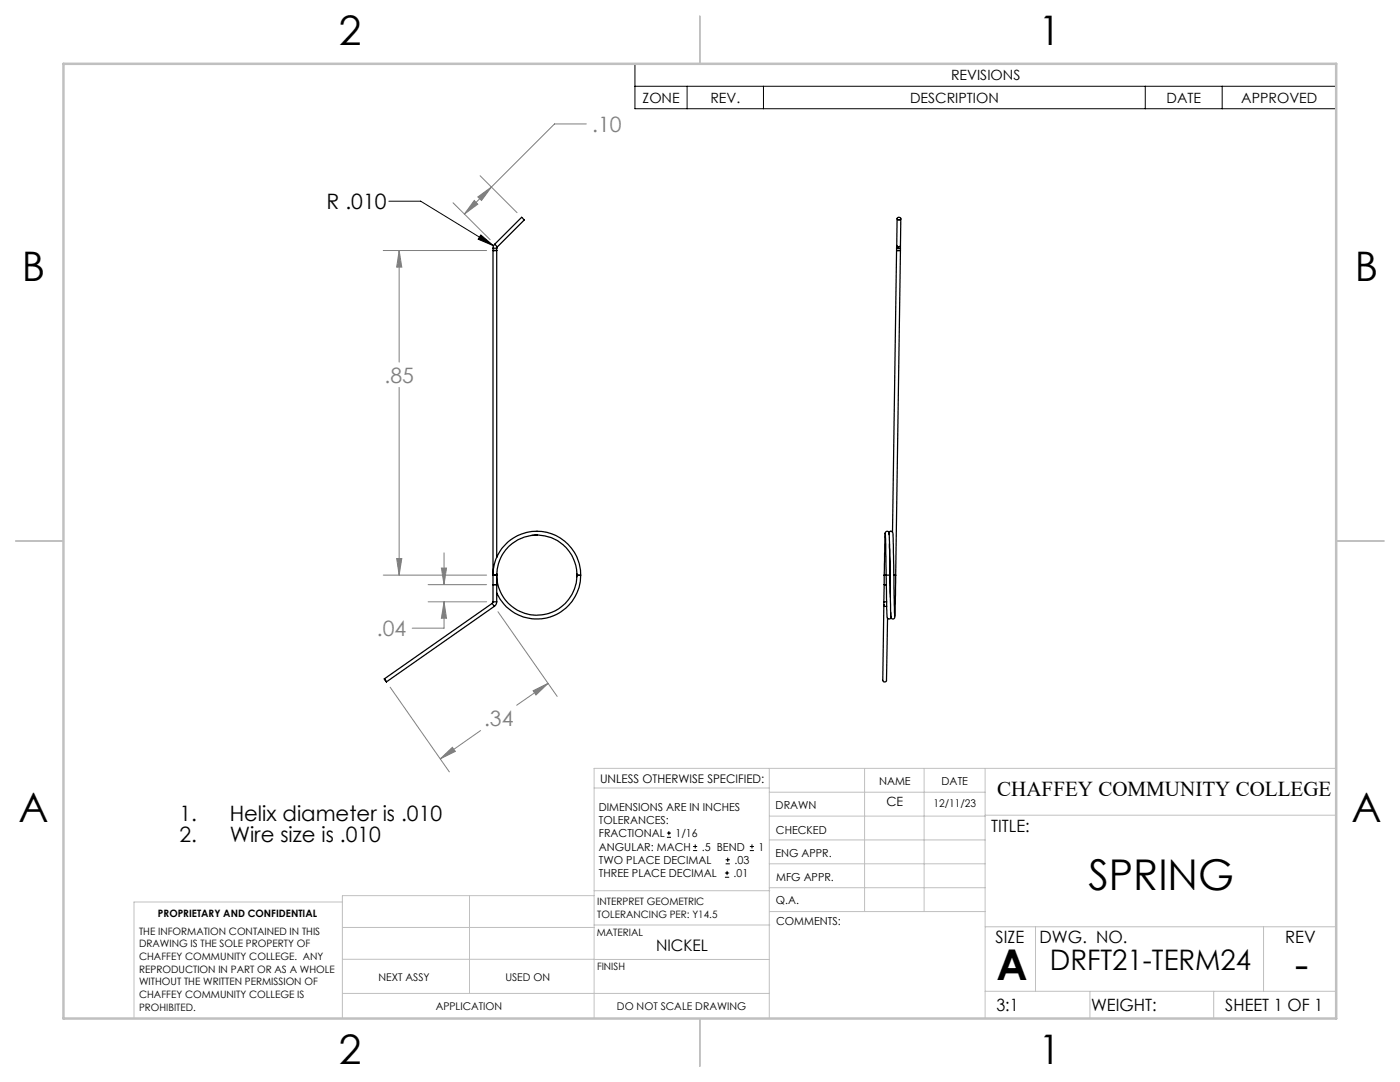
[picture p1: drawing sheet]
<svg xmlns="http://www.w3.org/2000/svg" width="279mm" height="216mm" viewBox="0 0 279 216" stroke-linecap="round" stroke-linejoin="round" font-family="sans-serif">
<g fill="none" stroke="#000" stroke-width=".25">
<path d="M98.4 50h.7zM98.4 49.6h.7M98.4 49.6v70.5M98.7 48.8l-.2 .3-.1 .5M98.7 48.8l5.4-5.4 .2 .1 .3 .4-5.4 5.4M98.7 48.8l.5 .5M99.1 49.6v61.6M99.2 49.3l-.1 .3M178.9 50h.8M178.9 49.5l.8 .1M178.9 49.5v.5M178.9 50l-.8 56.2"/>
<path d="M179 49l-.1 .5M179 49a.38 .38 0 0 0 .3 .3 .38 .38 0 0 0 .4-.3M179 43.6v5.4M179.1 43.5a.33 .33 0 0 1 .5-.2 .33 .33 0 0 1 0 .6l-.5-.1zM179.7 49v.6M179.7 50l-.9 64.8M179.7 49.6v.4M179.8 43.6l-.1 5.4M98.4 114.8a8.7 8.7 0 0 1 8.7-8.8 8.7 8.7 0 0 1 8.8 8.8M98.4 116.7h.7zM98.4 114.8h.7M99.1 114.8a8 8 0 0 1 8-8.1 8 8 0 0 1 8 8.1"/>
<path d="M99.1 114.8v5.3M99.2 114.5a8 8 0 0 0 7.8 8.3 8 8 0 0 0 8.1-8M107.1 106h.1M107.2 106.8h-1.1M115.1 114.4v.7M115.1 114.8h.8M115.9 114.8a8.8 8.8 0 0 1-6.9 8.5 8.8 8.8 0 0 1-9.9-5M176.5 116.7h.4M176.5 114.8h.3M176.5 116.7l-.1 3.4M176.5 114.8v1.9M176.7 106.4l-.2 8.4"/>
<path d="M176.8 114.8l.2 8.1a.43 .43 0 0 0 .1 .5 .43 .43 0 0 0 .5 .1l.2-.3M176.8 114.8h.8M177.4 106.6v.1M177.4 106.4a.4 .4 0 0 0-.4-.4 .4 .4 0 0 0-.3 .5l.1 8.3M177.5 108.5l.3 13.7a1.13 1.13 0 0 0 .3 1.3l.4-.1 .1-.5 .2-8.1M177.6 114.8l-.2-8.4a.41 .41 0 0 1 .5-.4 .41 .41 0 0 1 .3 .6l.3 16.4M177.6 114.8l.1 4.4M178.4 114.8h.4M76.7 135.5l.4 .6zM98.2 120.4l.4 .6M98.2 120.4l-21.5 15.1M98.4 120.1l-.2 .3"/>
<path d="M98.4 120.1h.7M98.6 121l-21.5 15.1M99.1 120.1l-.1 .6-.4 .3M176.4 120.1v.6M176.4 120.7l-.2 15a.38 .38 0 0 0 .3 .4 .38 .38 0 0 0 .4-.3l.2-12.4M176.4 120.1h.6M176.4 120.7l.1 .2 .5 .1M177.8 122.2v.8"/>
</g>
<g fill="none" stroke="#000" stroke-width=".2">
<path d="M126.7 12.7h140v9h-140zM126.7 17.2h140M137.1 17.2v4.5M152.4 17.2v4.5M228.6 17.2v4.5M243.9 17.2v4.5M77.6 40.1h6.4l14.5 8.9M96 46.9l2.5 2.1-3.1-1.3zM133.1 167.1h.8M133.1 166.2h.8M133.5 165.8v.9M138.3 169.7h.8"/>
<path d="M138.3 168.9h.8M138.7 168.5v.8M144.7 175h.8M144.7 174.2h.8M144.8 172.4h.9M144.8 171.6h.9M145.1 173.8v.8M145.2 171.1v.9M149.6 169.7h.9M149.6 168.9h.9M150.1 168.5v.8"/>
</g>
<g fill="none" stroke="#808080" stroke-width=".2">
<path d="M95.4 39.3l2.7-2-2 2.7zM95.8 35.1l7.4 7.3M117 24.7h-6.3l-18 18M76.5 50h20.6M79.7 50v22.2M79.7 50l.5 3.3h-1zM90.4 40.5l7.4 7.3M94.7 40l.7 .7-2.7 2zM79.7 77.3v37.5M76.5 114.8h20.6M79.2 111.4h1l-.5 3.4zM85.4 116.7h11.7"/>
<path d="M88.1 113.3h1l-.5 3.4zM88.6 110.3v6.4M77.9 137.1l11.8 16.9M85.4 120.1h11.7M88.6 120.1v5.2h-6.3M88.6 120.1l.5 3.3h-1zM99.4 122.1l11.8 16.9M106.4 137.8l3-1.5-2.4 2.4zM109.4 136.3l-6.3 4.4M87.9 151.4l2.4-2.3 .6 .8zM95.9 145.8l-8 5.6"/>
</g>
<g fill="none" stroke="#c0c0c0" stroke-width=".2">
<path d="M118.6 157.2h34.9M153.5 153.3v49.9M153.5 158.1h43.1M172.5 153.3v28.6M184.4 153.3v28.6M196.6 153.3v49.9M266.7 153.3h-148.1v49.9M68.3 180h-41.6v23.2M93.7 178.7v19.5M118.6 178.7h-50.3v24.5M118.6 177.7h35M153.5 167.6h43.1"/>
<path d="M153.5 162.8h43.1M153.5 172.4h43.1M153.5 177.1h43.1M196.6 162.7h70.1M68.3 198.2h85.2M68.3 191.4l85.2 .1M68.3 185.1h50.3M118.6 184.6h35M153.6 181.9h43M196.6 197.8h70.1M196.6 184.9h70.1M206.7 184.9v12.9"/>
<path d="M217.5 197.8v5.4M242.2 197.8v5.4M252.2 184.9v12.9"/>
</g>
<path d="M139.7 3.2v9.5M3.1 107.9h9.6M266.7 107.9h9.5M139.7 203.2v9.6" fill="none" stroke="#c0c0c0" stroke-width=".25"/>
<path d="M12.7 12.7h254v190.5h-254z" fill="none" stroke="#c0c0c0" stroke-width=".5"/>
<path d="M96 46.9l2.5 2.1-3.1-1.3z" fill="#000"/>
<path d="M88.1 113.3h1l-.5 3.4zM88.6 120.1l.5 3.3h-1zM87.9 151.4l2.4-2.3 .6 .8zM106.4 137.8l3-1.5-2.4 2.4zM79.7 50l.5 3.3h-1zM79.2 111.4h1l-.5 3.4zM95.4 39.3l2.7-2-2 2.7zM94.7 40l.7 .7-2.7 2z" fill="#808080"/>
<g font-size="8.5">
<text x="217.2" y="177.6">SPRING</text>
<text x="198.9" y="195.5">A</text>
<text x="258.4" y="195.4">-</text>
</g>
<g font-size="8.1">
<text x="67.6" y="8.9">2</text>
<text x="207.3" y="8.9">1</text>
<text x="4.4" y="56.1">B</text>
<text x="270.4" y="56.1">B</text>
<text x="3.7" y="164.1">A</text>
<text x="269.7" y="164.1">A</text>
<text x="67.6" y="212.4">2</text>
<text x="207.3" y="212.4">1</text>
</g>
<text font-size="5.6" x="209.5" y="193.5">DRFT21-TERM24</text>
<g font-size="4.2" fill="#808080">
<text x="118.2" y="26.3">.10</text>
<text x="76.7" y="76.3">.85</text>
<text x="75.2" y="126.9">.04</text>
<text x="96.6" y="144.8">.34</text>
</g>
<g font-size="4.2">
<text x="65.2" y="41.7">R .010</text>
<text x="199" y="158.7">CHAFFEY COMMUNITY COLLEGE</text>
<text x="35.8" y="163.9">1.</text>
<text x="45.8" y="163.9">Helix diameter is .010</text>
<text x="35.8" y="168.1">2.</text>
<text x="45.8" y="168.1">Wire size is .010</text>
</g>
<g font-size="3.4">
<text x="197.8" y="166">TITLE:</text>
<text x="198.7" y="188.1">SIZE</text>
<text x="207.5" y="188.1">DWG. NO.</text>
<text x="256.5" y="188.2">REV</text>
<text x="198.8" y="201.7">3:1</text>
<text x="217.7" y="201.8">WEIGHT:</text>
<text x="244.5" y="201.7">SHEET 1 OF 1</text>
</g>
<text font-size="3.2" x="130.9" y="189.8">NICKEL</text>
<g font-size="2.8">
<text x="189.8" y="16">REVISIONS</text>
<text x="128.2" y="20.5">ZONE</text>
<text x="141.8" y="20.5">REV.</text>
<text x="181.6" y="20.5">DESCRIPTION</text>
<text x="232.8" y="20.5">DATE</text>
<text x="247.7" y="20.5">APPROVED</text>
</g>
<text font-size="2.5" x="176.9" y="160.9">CE</text>
<text font-size="2.4" x="119.8" y="156.2">UNLESS OTHERWISE SPECIFIED:</text>
<g font-size="2.2">
<text x="119.5" y="161.8">DIMENSIONS ARE IN INCHES</text>
<text x="154.8" y="161.4">DRAWN</text>
<text x="175.4" y="156.6">NAME</text>
<text x="187.9" y="156.7">DATE</text>
<text x="119.5" y="164.4">TOLERANCES:</text>
<text x="119.5" y="167.1">FRACTIONAL</text>
<text x="134.8" y="167.1">1/16</text>
<text x="154.9" y="166.3">CHECKED</text>
<text x="119.5" y="172.4">TWO PLACE DECIMAL</text>
<text x="119.5" y="169.7">ANGULAR: MACH</text>
<text x="140.1" y="169.7">.5 BEND</text>
<text x="146.6" y="172.4">.03</text>
<text x="151.4" y="169.7">1</text>
<text x="154.8" y="171">ENG APPR.</text>
<text x="119.5" y="175">THREE PLACE DECIMAL</text>
<text x="146.4" y="175">.01</text>
<text x="154.9" y="175.7">MFG APPR.</text>
<text x="154.9" y="180.4">Q.A.</text>
<text x="154.9" y="184.6">COMMENTS:</text>
</g>
<g font-size="2.1">
<text x="186.3" y="161">12/11/23</text>
<text x="75.5" y="195.7">NEXT ASSY</text>
<text x="100.9" y="195.7">USED ON</text>
<text x="86.9" y="201.5">APPLICATION</text>
<text x="123.1" y="201.6">DO NOT SCALE DRAWING</text>
</g>
<g font-size="2">
<text x="31.5" y="182.9">PROPRIETARY AND CONFIDENTIAL</text>
<text x="119.2" y="180.6">INTERPRET GEOMETRIC</text>
<text x="119.2" y="183.1">TOLERANCING PER: Y14.5</text>
<text x="27.8" y="186.5">THE INFORMATION CONTAINED IN THIS</text>
<text x="27.8" y="189">DRAWING IS THE SOLE PROPERTY OF</text>
<text x="27.8" y="191.6">CHAFFEY COMMUNITY COLLEGE. ANY</text>
<text x="119.1" y="186.7">MATERIAL</text>
<text x="27.8" y="194.1">REPRODUCTION IN PART OR AS A WHOLE</text>
<text x="27.8" y="196.6">WITHOUT THE WRITTEN PERMISSION OF</text>
<text x="119.1" y="193.5">FINISH</text>
<text x="27.8" y="199.1">CHAFFEY COMMUNITY COLLEGE IS</text>
<text x="27.8" y="201.7">PROHIBITED.</text>
</g>
</svg>
